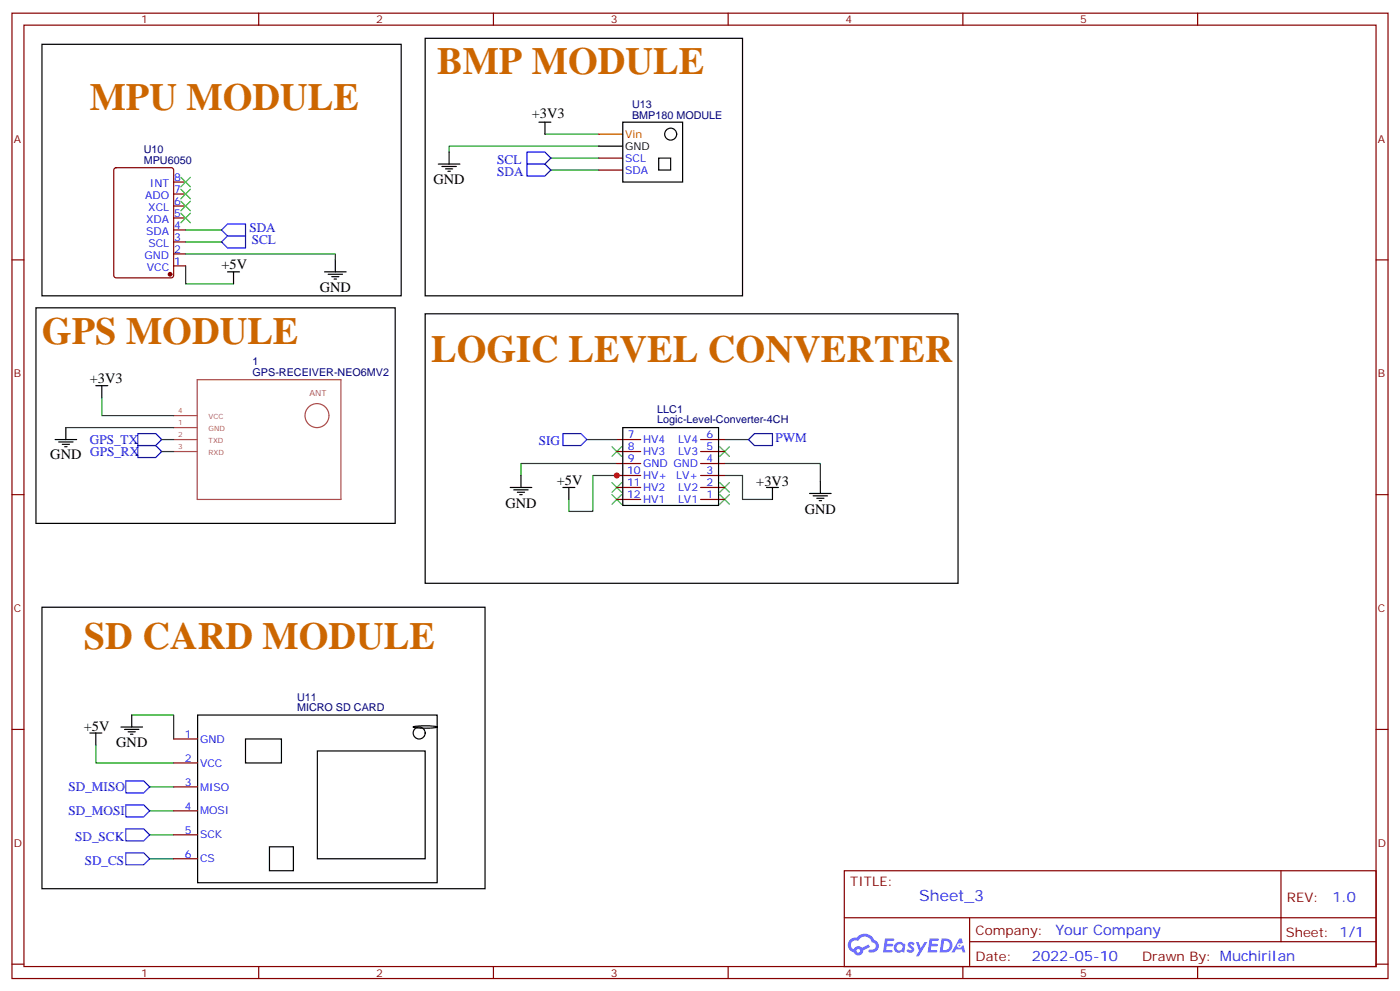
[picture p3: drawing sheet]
<svg xmlns="http://www.w3.org/2000/svg" width="412mm" height="292mm" viewBox="0 0 412 292" stroke-linecap="round" stroke-linejoin="round" font-family="sans-serif">
<g fill="none" stroke="#870000" stroke-width=".35">
<path d="M3.5 3.9h405.4v284.3h-405.4zM7.1 7.4h398.2v277.3h-398.2zM76.2 3.9v3.5M145.3 3.9v3.5M214.5 3.9v3.5M283.6 3.9v3.5M352.8 3.9v3.5M3.5 76.6h3.6M405.3 76.6h3.6M3.5 145.7h3.6M405.3 145.7h3.6M3.5 214.8h3.6"/>
<path d="M405.3 214.8h3.6M248.7 256.5h156.6v28.2h-156.6zM377.3 256.5v20.9M248.7 270.3h156.5M285.6 277.4h119.6M285.6 270.3v14.1M3.5 284h3.6M76.2 284.7v3.5M145.3 284.7v3.5M214.5 284.7v3.5M283.6 284.7v3.5M352.8 284.7v3.5"/>
<path d="M405.3 284h3.6"/>
</g>
<g fill="#5487ff">
<path d="M267.7 277.6a1.22 1.22 0 0 1 1.7 .3l-.4 .6a.47 .47 0 0 0-.3-.4 .47 .47 0 0 0-.5 .2l.1 .2a1.14 1.14 0 0 1 .8 1.8 1.14 1.14 0 0 1-1.9-.1l-.2-.1 .5-.6 .7 .4a.29 .29 0 0 0 .3-.2 .29 .29 0 0 0-.2-.3 1.04 1.04 0 0 1-.6-1.8z"/>
<path d="M260.7 276.4h2.4l.3 .2-.2 .5h-1.8l-.1 .9h1.5l.3 .4-.3 .3h-1.6l-.2 1.1 1.7 .1 .2 .3-.2 .3-2.6 .1z"/>
<path d="M273.8 276.4h2.4l.3 .2-.1 .5h-1.8l-.2 .9h1.6l.3 .4-.4 .3h-1.6l-.1 1.1 1.7 .1 .2 .3-.2 .3h-2.6z"/>
<path d="M282.6 276.4h.7l.3 1.3-.6 .3a.69 .69 0 0 0-1 .2 .69 .69 0 0 0 .4 1 .69 .69 0 0 0 .9-.6l.5-.3 .6 2.2h-.8l-.2-.8h-1.8l-.5 .8h-.8z"/>
<path d="M269.8 277.5h.8l.6 1.8 1.1-1.8h.9l-2.6 4.2h-.8l.9-1.6z"/>
<path d="M277.4 276.4l-.6 4.2h1.3a2.11 2.11 0 0 0 2.5-2.2 2.11 2.11 0 0 0-2.5-2zM278.1 277.1a1.39 1.39 0 0 1 1.7 1.5 1.39 1.39 0 0 1-1.8 1.2h-.3z"/>
<path d="M263.7 278a1.54 1.54 0 0 0-.1 2.2 1.54 1.54 0 0 0 2.2 .1l.6 .3 .3-2.3-.2-.3h-.4a1.49 1.49 0 0 0-2.4 0zM264 279a.94 .94 0 0 1 1.8 0 .94 .94 0 0 1-1.8 0z"/>
<path d="M250.4 276.8a2.18 2.18 0 0 0 1.1 3.7 1.44 1.44 0 0 0 1.6 .9 1.44 1.44 0 0 0 1.2-1.5l2-1-.5-.7-1.9 1a1.47 1.47 0 0 0-2.4 .4 1.39 1.39 0 0 1-.7-1.9 1.39 1.39 0 0 1 2-.5 2.12 2.12 0 0 1 2.2-1.3 2.12 2.12 0 0 1 1.9 1.7 1.14 1.14 0 0 1 1.1 1.4 1.14 1.14 0 0 1-1.7 .7 .43 .43 0 0 0-.5 .4 .43 .43 0 0 0 .4 .5 1.98 1.98 0 0 0 2.5-1.3 1.98 1.98 0 0 0-1.2-2.5 3.1 3.1 0 0 0-5.3-.7l-.9 .1zM252.3 280.1a.55 .55 0 0 1 1.1 0 .55 .55 0 0 1-1.1 0z"/>
<circle cx="282.6" cy="278.5" r=".26"/>
</g>
<g fill="none" stroke="#000" stroke-width=".35">
<path d="M12.3 13.1h105.9v74h-105.9zM125.2 11.3h93.5v75.8h-93.5zM158.7 36h3.6M160.5 36v3.5M183.4 36h17.7v17.6h-17.7zM129.1 48.3h6.4M130.2 49h4.2M131.2 49.7h2.1M131.9 50.4h.7M132.3 44.8v3.5M176.4 43h7M194 46.6h3.6v3.5h-3.6z"/>
<path d="M98.8 76.6v3.5M10.6 90.7h105.8v63.5h-105.8zM67 80.1h3.6M68.8 80.1v3.5M95.6 80.1h6.4M96.7 80.8h4.2M97.7 81.5h2.1M98.4 82.2h.7M125.2 92.4h157v79.4h-157zM28.2 113.6h3.5M30 113.6v3.5M16.2 129.5h6.4"/>
<path d="M17.3 130.2h4.2M18.3 130.9h2.2M19 131.6h.8M19.4 125.9v3.6M183.4 125.9h28.3v23h-28.3zM150.3 143.6h6.3M151.3 144.3h4.3M152.4 145h2.1M153.1 145.7h.7M153.5 140.1v3.5M165.8 143.6h3.5M167.6 143.6v3.5"/>
<path d="M225.8 143.6h3.5M227.5 143.6v3.5M238.5 145.3h6.3M239.5 146.1h4.3M240.6 146.8h2.1M241.3 147.5h.7M241.7 141.8v3.5M12.3 178.9h130.6v82.9h-130.6zM26.5 215.9h3.5M28.2 215.9v3.5M35.6 214.1h6.4M36.7 214.8h4.2"/>
<path d="M37.7 215.5h2.2M38.5 216.3h.7M38.8 210.6v3.5M58.2 210.6h70.6v49.4h-70.6zM72.3 217.7h10.6v7h-10.6zM121.7 214.1a17.8 17.8 0 0 1 7.1 0 17.8 17.8 0 0 1-7.1 0zM93.5 221.2h31.7v31.7h-31.7zM79.4 249.4h7v7.1h-7z"/>
<circle cx="197.6" cy="39.5" r="1.76"/>
<circle cx="123.5" cy="215.9" r="1.76"/>
</g>
<g fill="none" stroke="#008700" stroke-width=".35">
<path d="M160.5 39.5h15.9M162.3 46.6h14.1M162.3 50.1h14.1M176.4 43h-44.1v1.8M54.7 78.3v5.3h14.1M54.7 74.8h44.1v1.8M54.7 71.3h10.6M54.7 67.7h10.6M30 117.1v5.3h21.2M19.4 125.9h31.8M47.6 129.5h3.6M47.6 133h3.6"/>
<path d="M172.9 129.5h8.8M181.7 136.5h-28.2v3.6M213.4 136.5h28.3v5.3M213.4 129.5h7.1M183.4 140.1h-8.8v10.5h-7v-3.5M213.4 140.1h5.3v7h8.8M28.2 219.4v5.3h23M38.8 210.6h12.4v7.1M44.1 231.8h7.1M44.1 238.8h7.1M44.1 252.9h7.1M44.1 245.9h7.1"/>
</g>
<g fill="none" stroke="#3c3" stroke-width=".35">
<path d="M53.3 59.3l2.8 2.8M53.3 55.7l2.8 2.9M53.3 52.2l2.8 2.8M56.1 59.3l-2.8 2.8M56.1 55.7l-2.8 2.9M56.1 52.2l-2.8 2.8M53.3 62.8l2.8 2.8M56.1 62.8l-2.8 2.8M180.3 131.6l2.8 2.8M183.1 131.6l-2.8 2.8M212 131.6l2.8 2.8M214.8 131.6l-2.8 2.8"/>
<path d="M180.3 142.2l2.8 2.8M180.3 145.7l2.8 2.8M183.1 142.2l-2.8 2.8M183.1 145.7l-2.8 2.8M212 145.7l2.8 2.8M212 142.2l2.8 2.8M214.8 145.7l-2.8 2.8M214.8 142.2l-2.8 2.8"/>
</g>
<path d="M155.2 48.3h5.3l1.8 1.8-1.8 1.8h-5.3zM155.2 44.8h5.3l1.8 1.8-1.8 1.7h-5.3zM65.3 67.7l1.7-1.7h5.3v3.5h-5.3zM65.3 71.3l1.7-1.8h5.3v3.5h-5.3zM40.6 131.2h5.3l1.7 1.8-1.7 1.8h-5.3zM40.6 127.7h5.3l1.7 1.8-1.7 1.7h-5.3zM165.8 127.7h5.3l1.8 1.8-1.8 1.7h-5.3zM220.5 129.5l1.7-1.8h5.3v3.5h-5.3zM37 237.1h5.3l1.8 1.7-1.8 1.8h-5.3zM37 230h5.3l1.8 1.8-1.8 1.7h-5.3zM37 251.2h5.3l1.8 1.7-1.8 1.8h-5.3zM37 244.1h5.3l1.8 1.8-1.8 1.8h-5.3z" fill="none" stroke="#00f" stroke-width=".35"/>
<g fill="none" stroke="#870000" stroke-width=".35">
<path d="M33.7 49.6l.5-.2h16.2l.7 .4 .1 31.3-.5 .7h-16.5l-.6-.4-.1-31.3zM51.2 53.6h3.5M51.2 57.2h3.5M176.4 46.6h7M176.4 50.1h7M51.2 60.7h3.5M51.2 64.2h3.5M51.2 67.7h3.5M51.2 71.3h3.5M51.2 74.8h3.5M51.2 78.3h3.5M181.7 136.5h7"/>
<path d="M181.7 133h7M181.7 129.5h7M206.4 136.5h7M206.4 133h7M206.4 129.5h7M181.7 147.1h7M181.7 143.6h7M181.7 140.1h7M206.4 147.1h7M206.4 143.6h7M206.4 140.1h7M51.2 217.7h7"/>
<path d="M51.2 224.7h7M51.2 231.8h7M51.2 238.8h7M51.2 245.9h7M51.2 252.9h7"/>
</g>
<circle cx="50.1" cy="80.8" r=".53" fill="#870000" stroke="#870000" stroke-width=".35"/>
<path d="M176.4 39.5h7" fill="none" stroke="#f00" stroke-width=".35"/>
<path d="M58.1 111.8h42.3v35.3h-42.3zM51.2 133h6.9M51.2 129.5h6.9M51.2 125.9h6.9M51.2 122.4h6.9M96.9 122.4a3.5 3.5 0 0 0-5-3.2 3.5 3.5 0 0 0-.8 6 3.5 3.5 0 0 0 5.7-1.9l.1-.7" fill="none" stroke="#a64a4a" stroke-width=".35"/>
<circle cx="181.7" cy="140.1" r=".88" fill="#c00"/>
<g font-size="11.3" fill="#c60">
<text x="128.8" y="21.9">BMP MODULE</text>
<text x="26.5" y="32.5">MPU MODULE</text>
<text x="12.3" y="101.2">GPS MODULE</text>
<text x="127" y="106.5">LOGIC LEVEL CONVERTER</text>
<text x="24.7" y="191.2">SD CARD MODULE</text>
</g>
<text font-size="4.6" fill="#00f" x="270.8" y="265.5">Sheet_3</text>
<g font-size="4.2">
<text x="156.6" y="34.8">+3V3</text>
<text x="127.7" y="54.3">GND</text>
<text x="65.3" y="79.4">+5V</text>
<text x="94.2" y="86.1">GND</text>
<text x="26.5" y="112.9">+3V3</text>
<text x="14.8" y="135.1">GND GPS_RX</text>
<text x="164" y="142.9">+5V</text>
<text x="222.8" y="143.3">+3V3</text>
<text x="148.9" y="149.6">GND</text>
<text x="237.1" y="151.3">GND</text>
<text x="24.7" y="215.2">+5V</text>
<text x="34.3" y="220.1">GND</text>
</g>
<g font-size="4.2" fill="#00f">
<text x="392.5" y="265.7">1.0</text>
<text x="310.9" y="275.3">Your Company</text>
<text x="304" y="283.1">2022-05-10</text>
</g>
<g font-size="3.9" fill="#00f">
<text x="146.5" y="52">SDA</text>
<text x="146.5" y="48.4">SCL</text>
<text x="73.5" y="68.4">SDA</text>
<text x="74.2" y="71.9">SCL</text>
<text x="26.5" y="130.7">GPS_TX</text>
<text x="158.7" y="131.1">SIG</text>
<text x="228.5" y="130.3">PWM</text>
<text x="20.2" y="233">SD_MISO</text>
<text x="20.2" y="240.1">SD_MOSI</text>
<text x="22.2" y="247.7">SD_SCK</text>
<text x="24.9" y="254.7">SD_CS</text>
</g>
<g font-size="3.9" fill="#800">
<text x="250.5" y="261.1">TITLE:</text>
<text x="379.1" y="265.7">REV:</text>
<text x="287.4" y="275.3">Company:</text>
<text x="378.7" y="275.9">Sheet: 1/1</text>
<text x="287.4" y="282.9">Date:</text>
<text x="336.4" y="283">Drawn By: MuchiriIan</text>
</g>
<g font-size="3.2" fill="#800">
<text x="41.6" y="6.9">1</text>
<text x="110.8" y="6.9">2</text>
<text x="179.9" y="6.9">3</text>
<text x="249.1" y="6.9">4</text>
<text x="318.2" y="6.9">5</text>
<text x="4.1" y="42">A</text>
<text x="405.9" y="42">A</text>
<text x="4.1" y="111.1">B</text>
<text x="405.9" y="111.1">B</text>
<text x="4.1" y="180.3">C</text>
<text x="405.9" y="180.3">C</text>
<text x="4.1" y="249.4">D</text>
<text x="405.9" y="249.4">D</text>
<text x="41.6" y="287.7">1</text>
<text x="110.8" y="287.7">2</text>
<text x="179.9" y="287.7">3</text>
<text x="249.1" y="287.7">4</text>
<text x="318.2" y="287.7">5</text>
</g>
<g font-size="3.2" fill="#000080">
<text x="186.2" y="34.9">BMP180 MODULE</text>
<text x="186.2" y="31.7">U13</text>
<text x="42.3" y="45.1">U10</text>
<text x="42.3" y="48.3">MPU6050</text>
<text x="74.4" y="107.6">1</text>
<text x="74.4" y="110.8">GPS-RECEIVER-NEO6MV2</text>
<text x="193.6" y="124.7">Logic-Level-Converter-4CH</text>
<text x="193.6" y="121.5">LLC1</text>
<text x="87.5" y="209.6">MICRO SD CARD</text>
<text x="87.5" y="206.4">U11</text>
</g>
<text font-size="3.2" fill="#f00" x="184.1" y="40.6">Vin</text>
<text font-size="3.2" x="184.1" y="44.1">GND</text>
<g font-size="3.2" fill="#00f">
<text x="184.1" y="47.6">SCL</text>
<text x="51.3" y="53.3">8</text>
<text x="184.1" y="51.2">SDA</text>
<text x="42.7" y="58.6">ADO</text>
<text x="44.2" y="55">INT</text>
<text x="51.3" y="56.8">7</text>
<text x="43.1" y="65.6">XDA</text>
<text x="43.7" y="62.1">XCL</text>
<text x="51.3" y="60.3">6</text>
<text x="51.3" y="63.9">5</text>
<text x="43.1" y="69.1">SDA</text>
<text x="51.3" y="67.4">4</text>
<text x="51.3" y="70.9">3</text>
<text x="42.6" y="76.2">GND</text>
<text x="43.7" y="72.7">SCL</text>
<text x="51.3" y="74.4">2</text>
<text x="51.3" y="78">1</text>
<text x="43.2" y="79.7">VCC</text>
<text x="185" y="129.1">7</text>
<text x="189.4" y="130.5">HV4</text>
<text x="199.7" y="130.5">LV4</text>
<text x="208.1" y="129.1">6</text>
<text x="185" y="132.6">8</text>
<text x="185" y="136.2">9</text>
<text x="189.4" y="134.1">HV3</text>
<text x="189.4" y="137.6">GND GND</text>
<text x="199.7" y="134.1">LV3</text>
<text x="208.1" y="136.2">4</text>
<text x="208.1" y="132.6">5</text>
<text x="184.7" y="139.7">10</text>
<text x="184.7" y="143.2">11</text>
<text x="189.4" y="141.1">HV+</text>
<text x="199.1" y="141.1">LV+</text>
<text x="208.1" y="143.2">2</text>
<text x="208.1" y="139.7">3</text>
<text x="184.7" y="146.8">12</text>
<text x="189.4" y="144.6">HV2</text>
<text x="189.4" y="148.2">HV1</text>
<text x="199.7" y="148.2">LV1</text>
<text x="199.7" y="144.6">LV2</text>
<text x="208.1" y="146.8">1</text>
<text x="54.4" y="217.3">1</text>
<text x="58.9" y="218.7">GND</text>
<text x="54.4" y="224.4">2</text>
<text x="58.9" y="225.8">VCC</text>
<text x="54.4" y="231.4">3</text>
<text x="58.9" y="232.8">MISO</text>
<text x="54.4" y="238.5">4</text>
<text x="58.9" y="239.9">MOSI</text>
<text x="54.4" y="245.5">5</text>
<text x="58.9" y="246.9">SCK</text>
<text x="54.4" y="252.6">6</text>
<text x="58.9" y="254">CS</text>
</g>
<text font-size="2.5" fill="#a54b4b" x="91.2" y="116.6">ANT</text>
<g font-size="2.1" fill="#a54b4b">
<text x="52.5" y="125.2">1</text>
<text x="52.5" y="121.7">4</text>
<text x="61.5" y="123.5">VCC</text>
<text x="52.5" y="128.8">2</text>
<text x="61.5" y="130.5">TXD</text>
<text x="61.5" y="127">GND</text>
<text x="52.5" y="132.3">3</text>
<text x="61.5" y="134">RXD</text>
</g>
</svg>
